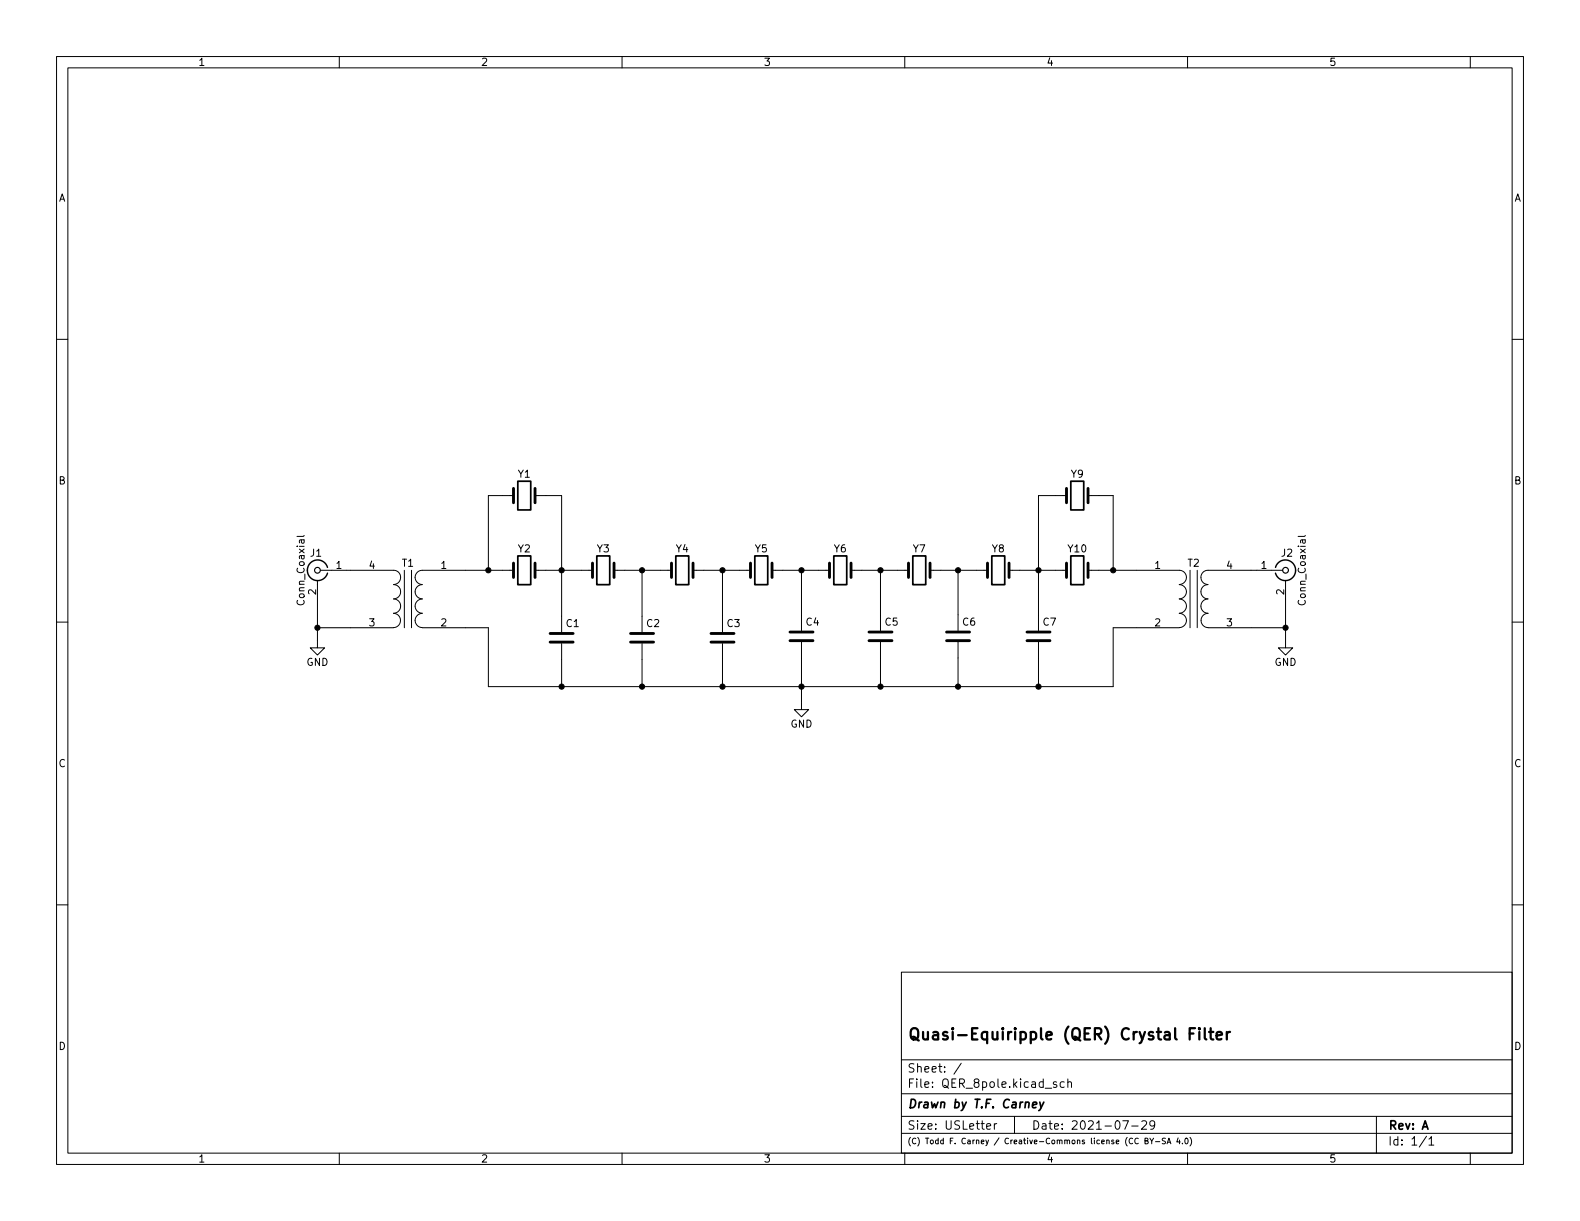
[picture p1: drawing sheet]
<svg xmlns="http://www.w3.org/2000/svg" width="279mm" height="216mm" viewBox="0 0 279 216" stroke-linecap="round" stroke-linejoin="round" font-family="sans-serif">
<g fill="none" stroke="#000" stroke-width=".18">
<path d="M10 10h259.4v195.9h-259.4zM12 12h255.4v191.9h-255.4zM60 10v2M110 10v2M160 10v2M210 10v2M260 10v2M10 60h2M267.4 60h2M53.8 94.7l-.2 .2h-1.1M90.8 87.6h-4.4v13.2M94.6 87.6h4.7v24.2"/>
<path d="M188.6 87.6h-5v23.9M192.4 87.6h4.4v13.2M230.8 94.7l-.2 .2h-1M10 110h2M56.1 102.6v12h1.3l-1.3 1.2-1.2-1.2h1.2M56.1 111h13.5M56.6 100.8h13a1.27 1.27 0 0 1 1.2 1.3 1.27 1.27 0 0 1-1.2 1.3 1.26 1.26 0 0 1 1.2 1.2 1.26 1.26 0 0 1-1.2 1.3M69.6 105.9a1.26 1.26 0 0 1 1.2 1.3 1.26 1.26 0 0 1-1.2 1.2 1.27 1.27 0 0 1 1.2 1.3 1.27 1.27 0 0 1-1.2 1.3M71.5 100.8v10.2M72.8 100.8v10.2M74.7 105.9a1.27 1.27 0 0 0-1.3 1.3 1.27 1.27 0 0 0 1.3 1.3 1.26 1.26 0 0 0-1.3 1.2 1.26 1.26 0 0 0 1.3 1.3M74.7 111h11.7v10.4h110.4v-10.4h11.7"/>
<path d="M90.8 100.8h-16.1a1.27 1.27 0 0 0-1.3 1.3 1.27 1.27 0 0 0 1.3 1.3 1.26 1.26 0 0 0-1.3 1.2 1.26 1.26 0 0 0 1.3 1.3M94.6 100.8h10.2M99.3 113.8v7.6M108.6 100.8h10.1M113.5 100.8v11M113.5 113.8v7.6M122.6 100.8h10.1M127.8 100.8v11M127.8 113.8v7.6M136.5 100.8h10.2M141.7 113.5v12h1.3l-1.3 1.2-1.2-1.2h1.2M141.7 100.8v10.7"/>
<path d="M150.5 100.8h10.2M155.7 100.8v10.7M155.7 113.5v7.9M164.5 100.8h10.1M169.4 100.8v10.7M169.4 113.5v7.9M178.4 100.8h10.2M183.6 113.5v7.9M192.4 100.8h16.1a1.27 1.27 0 0 1 1.3 1.3 1.27 1.27 0 0 1-1.3 1.3 1.26 1.26 0 0 1 1.3 1.2 1.26 1.26 0 0 1-1.3 1.3M208.5 105.9a1.27 1.27 0 0 1 1.3 1.3 1.27 1.27 0 0 1-1.3 1.3 1.26 1.26 0 0 1 1.3 1.2 1.26 1.26 0 0 1-1.3 1.3M210.4 100.8v10.2M211.7 100.8v10.2"/>
<path d="M213.6 105.9a1.26 1.26 0 0 0-1.2 1.3 1.26 1.26 0 0 0 1.2 1.2 1.27 1.27 0 0 0-1.2 1.3 1.27 1.27 0 0 0 1.2 1.3M213.6 111h13.7M226.8 100.8h-13.2a1.27 1.27 0 0 0-1.2 1.3 1.27 1.27 0 0 0 1.2 1.3 1.26 1.26 0 0 0-1.2 1.2 1.26 1.26 0 0 0 1.2 1.3M227.3 102.6v12h1.3l-1.3 1.2-1.2-1.2h1.2M267.4 110h2M10 160h2M267.4 160h2M159.4 171.9h108v32h-108zM159.4 197.4h108M159.4 193.4h108M159.4 187.4h108M170 188l-1.3 1.9"/>
<path d="M174.5 199.2l.7-.2-.1-.3h-.4l-.2 .2v.7h.6M175.8 198.7v1M176.3 198.7h-.3l-.2 .3M179.4 197.4v3M186.8 191.4l-.3-.1-.2 .2v.2l.5 .2v.3h-.5M188.2 191.4l-.4-.1-.3 .3v.4l.1 .2h.6M188.8 191.4l.2-.1 .4 .1 .1 .9M188.8 190.8v1.5M198.5 198.2h1l-.6 1.5M200.1 199.1h1.2M201.9 198.3l.6-.1 .2 .1 .1 .3-1 1.1h1M204.2 198.8l-.3 .3-.4-.1-.2-.2 .2-.6h.4l.2 .1a.99 .99 0 0 1-.3 1.4h-.3"/>
<path d="M243.4 197.4v6.5M60 203.9v2M110 203.9v2M159.4 200.4h108M160 203.9v2M201.3 201.3a.44 .44 0 0 0-.6 .5 .44 .44 0 0 0 .6 .4M202.5 201.7h.4l.1-.4h-.5v1h.4l.1-.4-.2-.2M203.3 201.3l.4 .5 .3-.5M203.7 201.8v.5M204.3 201.9h.8M206.1 201.3h-.4l-.2 .1 .1 .3 .4 .2v.3h-.5M206.4 202.3l.3-1 .3 1"/>
<path d="M206.5 202h.5M208.3 201.2l-.2 .7h.6M208.6 201.6v.7M209.1 202.2v.1M209.7 201.3h.1a.53 .53 0 0 1 .3 .5 .53 .53 0 0 1-.3 .5 .66 .66 0 0 1-.1-1zM210 203.9v2M210.4 201.1a1.15 1.15 0 0 1 0 1.5M252.3 200.9l-1.3 1.9M252.7 201.4l.4-.4v1.5M252.7 202.5h.8M260 203.9v2"/>
</g>
<g fill="none" stroke="#000" stroke-width=".3">
<path d="M91.6 85.1h2.3v5.1h-2.3zM91.6 98.3h2.3v5.1h-2.3zM105.5 98.3h2.3v5.1h-2.3zM119.5 98.3h2.3v5.1h-2.3zM133.5 98.3h2.3v5.1h-2.3zM147.4 98.3h2.3v5.1h-2.3zM161.4 98.3h2.3v5.1h-2.3zM175.4 98.3h2.3v5.1h-2.3zM189.4 85.1h2.2v5.1h-2.2zM189.4 98.3h2.2v5.1h-2.2zM182.6 195.4l.7-.2v-.2h-.6l-.1 .7 .1 .2 .5-.1M183.9 194.9l.2 1"/>
<path d="M184.6 194.9l-.7 1.3-.2 .2"/>
</g>
<path d="M210.4 182.8h.6M211.3 181.8h-.9v2M212.1 181.8l-.1 .1 .1 .1 .1-.1-.1-.1v.2M212.1 182.5v1.3M213 181.8v1.7l.3 .3M213.8 182.5h.8M214.1 181.8v1.7l.1 .2 .4 .1M215.1 183.1l1-.2-.1-.3-.6-.1-.3 .3 .1 .9 .2 .1 .6-.1M216.9 182.5v1.3M217.5 182.5a.51 .51 0 0 0-.6 .4" fill="none" stroke="#000" stroke-width=".4"/>
<g fill="none" stroke="#000" stroke-width=".51">
<path d="M90.8 86.4v2.5M90.8 99.6v2.5M94.6 86.4v2.5M94.6 99.6v2.5M104.8 99.6v2.5M108.6 99.6v2.5M118.7 99.6v2.5M122.6 99.6v2.5M132.7 99.6v2.5M136.5 99.6v2.5M146.7 99.6v2.5M150.5 99.6v2.5"/>
<path d="M160.7 99.6v2.5M164.5 99.6v2.5M174.6 99.6v2.5M178.4 99.6v2.5M188.6 86.4v2.5M188.6 99.6v2.5M192.4 86.4v2.5M192.4 99.6v2.5M97.3 113.5h4M97.3 112h4M111.5 113.5h4.1M111.5 112h4.1"/>
<path d="M125.7 113.5h4.1M125.7 112h4.1M139.7 113.3h4.1M139.7 111.8h4.1M153.7 113.3h4M153.7 111.8h4M167.4 113.3h4M167.4 111.8h4M181.6 113.3h4.1M181.6 111.8h4.1"/>
</g>
<path d="M57.9 100.3a1.81 1.81 0 0 0-2.8-.9 1.81 1.81 0 0 0 0 2.9 1.81 1.81 0 0 0 2.8-1M225.6 100.3a1.81 1.81 0 0 1 2.7-.9 1.81 1.81 0 0 1 0 2.9 1.81 1.81 0 0 1-2.7-1" fill="none" stroke="#000" stroke-width=".25"/>
<g fill="none" stroke="#000" stroke-width=".2">
<circle cx="56.1" cy="100.8" r=".51"/>
<circle cx="227.3" cy="100.8" r=".51"/>
</g>
<g fill="#000" stroke="#000" stroke-width=".18">
<circle cx="56.1" cy="111" r=".46"/>
<circle cx="86.4" cy="100.8" r=".46"/>
<circle cx="99.3" cy="100.8" r=".46"/>
<circle cx="113.5" cy="100.8" r=".46"/>
<circle cx="127.8" cy="100.8" r=".46"/>
<circle cx="141.7" cy="100.8" r=".46"/>
<circle cx="155.7" cy="100.8" r=".46"/>
<circle cx="169.4" cy="100.8" r=".46"/>
<circle cx="183.6" cy="100.8" r=".46"/>
<circle cx="196.8" cy="100.8" r=".46"/>
<circle cx="227.3" cy="111" r=".46"/>
<circle cx="99.3" cy="121.4" r=".46"/>
<circle cx="113.5" cy="121.4" r=".46"/>
<circle cx="127.8" cy="121.4" r=".46"/>
<circle cx="141.7" cy="121.4" r=".46"/>
<circle cx="155.7" cy="121.4" r=".46"/>
<circle cx="169.4" cy="121.4" r=".46"/>
<circle cx="183.6" cy="121.4" r=".46"/>
</g>
<text font-size="2.8" x="160.4" y="183.9">Quasi-Equiripple (QER) Crystal Filter</text>
<g font-size="2.1">
<text x="160.4" y="189.7">Sheet: /</text>
<text x="160.4" y="196">Drawn by T.F. Carney</text>
<text x="160.4" y="192.4">File: QER_8pole.kicad_sch</text>
<text x="160.4" y="199.7">Size: USLetter</text>
<text x="182.4" y="199.7">Date: 2021-07-29</text>
<text x="245.4" y="199.7">Rev: A</text>
<text x="245.4" y="202.5">Id: 1/1</text>
</g>
<g font-size="1.8">
<text x="35" y="11.6">1</text>
<text x="85" y="11.6">2</text>
<text x="135" y="11.6">3</text>
<text x="185" y="11.6">4</text>
<text x="235" y="11.6">5</text>
<text x="10.3" y="35.6">A</text>
<text x="267.7" y="35.6">A</text>
<text x="10.3" y="85.7">B</text>
<text x="91.6" y="84.5">Y1</text>
<text x="189.4" y="84.5">Y9</text>
<text x="267.7" y="85.7">B</text>
<text x="54.9" y="98.4">J1</text>
<text x="59.5" y="100.6">1</text>
<text x="65.3" y="100.6">4</text>
<text x="71.1" y="100.2">T1</text>
<text x="78" y="100.6">1</text>
<text x="91.6" y="97.7">Y2</text>
<text x="105.6" y="97.7">Y3</text>
<text x="119.6" y="97.7">Y4</text>
<text x="133.5" y="97.7">Y5</text>
<text x="147.5" y="97.7">Y6</text>
<text x="161.5" y="97.7">Y7</text>
<text x="175.4" y="97.7">Y8</text>
<text x="188.9" y="97.7">Y10</text>
<text x="204.2" y="100.6">1</text>
<text x="210" y="100.2">T2</text>
<text x="216.9" y="100.6">4</text>
<text x="223" y="100.6">1</text>
<text x="226.6" y="98.4">J2</text>
<text x="53.8" y="106.7" transform="rotate(-90 53.8 106.7)">Conn_Coaxial</text>
<text x="55.9" y="105.1" transform="rotate(-90 55.9 105.1)">2</text>
<text x="227.1" y="105.1" transform="rotate(-90 227.1 105.1)">2</text>
<text x="230.9" y="106.7" transform="rotate(-90 230.9 106.7)">Conn_Coaxial</text>
<text x="65.3" y="110.7">3</text>
<text x="78" y="110.7">2</text>
<text x="100.1" y="110.9">C1</text>
<text x="114.4" y="110.9">C2</text>
<text x="128.6" y="110.9">C3</text>
<text x="142.6" y="110.6">C4</text>
<text x="156.5" y="110.6">C5</text>
<text x="170.2" y="110.6">C6</text>
<text x="184.5" y="110.6">C7</text>
<text x="204.2" y="110.7">2</text>
<text x="216.9" y="110.7">3</text>
<text x="54.2" y="117.7">GND</text>
<text x="225.4" y="117.7">GND</text>
<text x="139.8" y="128.7">GND</text>
<text x="10.3" y="135.6">C</text>
<text x="267.7" y="135.6">C</text>
<text x="10.3" y="185.7">D</text>
<text x="267.7" y="185.7">D</text>
<text x="35" y="205.6">1</text>
<text x="85" y="205.6">2</text>
<text x="135" y="205.6">3</text>
<text x="185" y="205.6">4</text>
<text x="235" y="205.6">5</text>
</g>
<text font-size="1.4" x="160.4" y="202.3">(C) Todd F. Carney / Creative-Commons license (CC BY-SA 4.0)</text>
</svg>
